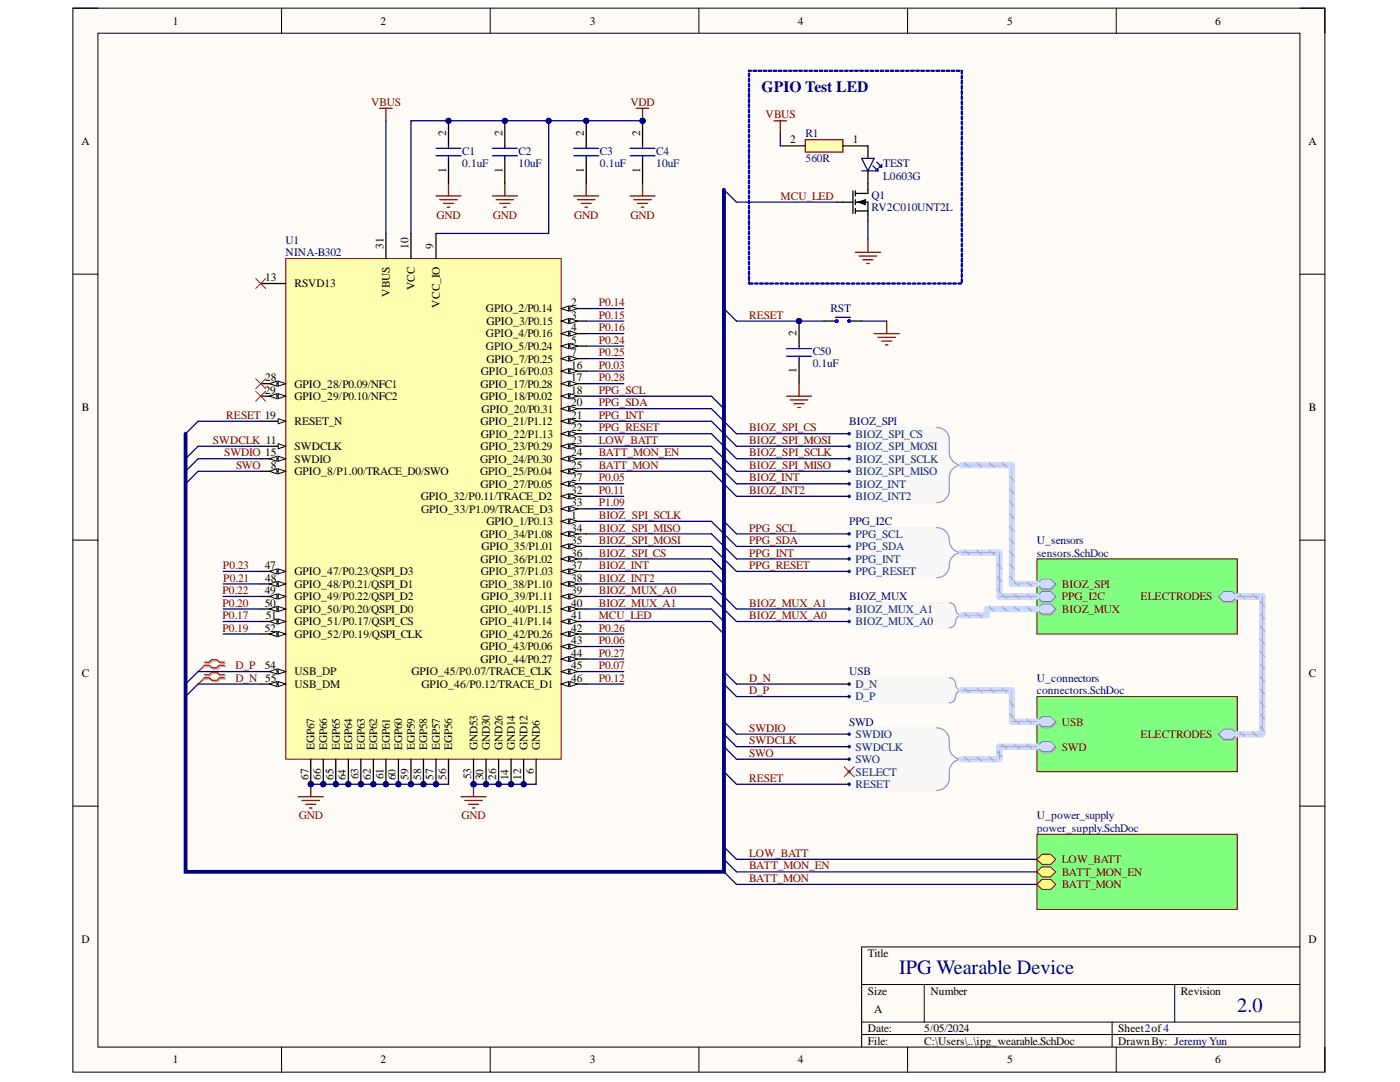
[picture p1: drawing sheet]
# Altium schematic sheet ipg_wearable.SchDoc
size 254 x 215 mm; CompanyName: University of Maryland; Organization: Shah Lab; SheetNumber: 1; SheetTotal: 4

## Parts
C1  0.1uF  [CAPC1005X55N]
C2  10uF  [CAPC1005X55N]
C3  0.1uF  [CAPC1005X55N]
C4  10uF  [CAPC1005X55N]
C50  0.1uF  [CAPC1005X55N]
Q1  RV2C010UNT2L  [DFN65P100X40-3L]
R1  560R  [RESC1005X40N]
RST  TL1017AABF160QG  [TL1017AABF160QG]  (value not drawn)
TEST  L0603G  [LED_0603_G]
U1  NINA-B302  [NINA_LGA67R_1500X1000X338_PIFA]

## Blocks framed on the sheet
GPIO Test LED: Q1 R1 TEST

## Sub-sheets
U_connectors = connectors.SchDoc: SWD (harness SWD), USB (harness USB), ELECTRODES (harness Electrodes)
U_power_supply = power_supply.SchDoc: LOW_BATT (bidir), BATT_MON_EN (bidir), BATT_MON (bidir)
U_sensors = sensors.SchDoc: ELECTRODES (harness Electrodes), BIOZ_SPI (harness BIOZ_SPI), PPG_I2C (harness PPG_I2C), BIOZ_MUX (harness BIOZ_MUX)

## Harnesses
SWD: SWDIO, SWDCLK, SWO, RESET, SELECT
BIOZ_SPI: BIOZ_SPI_CS, BIOZ_SPI_MOSI, BIOZ_SPI_MISO, BIOZ_SPI_SCLK, BIOZ_INT, BIOZ_INT2
PPG_I2C: PPG_SCL, PPG_SDA, PPG_INT, PPG_RESET
USB: D_P, D_N
BIOZ_MUX: BIOZ_MUX_A0, BIOZ_MUX_A1

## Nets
GND: C1.1 C2.1 C3.1 C4.1 C50.1 Q1.2(S) RST.1(N.O) U1.6(GND6) U1.12(GND12) U1.14(GND14) U1.26(GND26) U1.30(GND30) U1.53(GND53) U1.56(EGP56) U1.57(EGP57) U1.58(EGP58) U1.59(EGP59) U1.60(EGP60) U1.61(EGP61) U1.62(EGP62) U1.63(EGP63) U1.64(EGP64) U1.65(EGP65) U1.66(EGP66) U1.67(EGP67)
VBUS: R1.2 U1.31(VBUS)
VDD: C1.2 C2.2 C3.2 C4.2 U1.9(VCC_IO) U1.10(VCC)
BATT_MON: U1.25(GPIO_25/P0.04) ; sheet U_power_supply/BATT_MON
BATT_MON_EN: U1.24(GPIO_24/P0.30) ; sheet U_power_supply/BATT_MON_EN
BIOZ_INT: U1.37(GPIO_37/P1.03) ; sheet U_sensors/BIOZ_SPI.BIOZ_INT
BIOZ_INT2: U1.38(GPIO_38/P1.10) ; sheet U_sensors/BIOZ_SPI.BIOZ_INT2
BIOZ_MUX_A0: U1.39(GPIO_39/P1.11) ; sheet U_sensors/BIOZ_MUX.BIOZ_MUX_A0
BIOZ_MUX_A1: U1.40(GPIO_40/P1.15) ; sheet U_sensors/BIOZ_MUX.BIOZ_MUX_A1
BIOZ_SPI_CS: U1.36(GPIO_36/P1.02) ; sheet U_sensors/BIOZ_SPI.BIOZ_SPI_CS
BIOZ_SPI_MISO: U1.34(GPIO_34/P1.08) ; sheet U_sensors/BIOZ_SPI.BIOZ_SPI_MISO
BIOZ_SPI_MOSI: U1.35(GPIO_35/P1.01) ; sheet U_sensors/BIOZ_SPI.BIOZ_SPI_MOSI
BIOZ_SPI_SCLK: U1.1(GPIO_1/P0.13) ; sheet U_sensors/BIOZ_SPI.BIOZ_SPI_SCLK
D_N: U1.55(USB_DM) ; sheet U_connectors/USB.D_N
D_P: U1.54(USB_DP) ; sheet U_connectors/USB.D_P
LOW_BATT: U1.23(GPIO_23/P0.29) ; sheet U_power_supply/LOW_BATT
MCU_LED: Q1.1(G) U1.41(GPIO_41/P1.14)
P0.03: U1.16(GPIO_16/P0.03)
P0.05: U1.27(GPIO_27/P0.05)
P0.06: U1.43(GPIO_43/P0.06)
P0.07: U1.45(GPIO_45/P0.07/TRACE_CLK)
P0.11: U1.32(GPIO_32/P0.11/TRACE_D2)
P0.12: U1.46(GPIO_46/P0.12/TRACE_D1)
P0.14: U1.2(GPIO_2/P0.14)
P0.15: U1.3(GPIO_3/P0.15)
P0.16: U1.4(GPIO_4/P0.16)
P0.17: U1.51(GPIO_51/P0.17/QSPI_CS)
P0.19: U1.52(GPIO_52/P0.19/QSPI_CLK)
P0.20: U1.50(GPIO_50/P0.20/QSPI_D0)
P0.21: U1.48(GPIO_48/P0.21/QSPI_D1)
P0.22: U1.49(GPIO_49/P0.22/QSPI_D2)
P0.23: U1.47(GPIO_47/P0.23/QSPI_D3)
P0.24: U1.5(GPIO_5/P0.24)
P0.25: U1.7(GPIO_7/P0.25)
P0.26: U1.42(GPIO_42/P0.26)
P0.27: U1.44(GPIO_44/P0.27)
P0.28: U1.17(GPIO_17/P0.28)
P1.09: U1.33(GPIO_33/P1.09/TRACE_D3)
PPG_INT: U1.21(GPIO_21/P1.12) ; sheet U_sensors/PPG_I2C.PPG_INT
PPG_RESET: U1.22(GPIO_22/P1.13) ; sheet U_sensors/PPG_I2C.PPG_RESET
PPG_SCL: U1.18(GPIO_18/P0.02) ; sheet U_sensors/PPG_I2C.PPG_SCL
PPG_SDA: U1.20(GPIO_20/P0.31) ; sheet U_sensors/PPG_I2C.PPG_SDA
RESET: C50.2 RST.2(COM) U1.19(RESET_N) ; sheet U_connectors/SWD.RESET
SWDCLK: U1.11(SWDCLK) ; sheet U_connectors/SWD.SWDCLK
SWDIO: U1.15(SWDIO) ; sheet U_connectors/SWD.SWDIO
SWO: U1.8(GPIO_8/P1.00/TRACE_D0/SWO) ; sheet U_connectors/SWD.SWO
NetQ1_3: Q1.3(D) TEST.1(C)
NetR1_1: R1.1 TEST.2(A)

Not connected (* = marked no-connect by the designer): U1 13(RSVD13)* 28(GPIO_28/P0.09/NFC1)* 29(GPIO_29/P0.10/NFC2)*

## Buses and harness runs
harness sheet U_connectors/ELECTRODES = sheet U_sensors/ELECTRODES

## Layout directives
differential pair: D_N, D_P

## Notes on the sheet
- IPG Wearable Device
- 2
- 4
- 2.0
- Jeremy Yun
